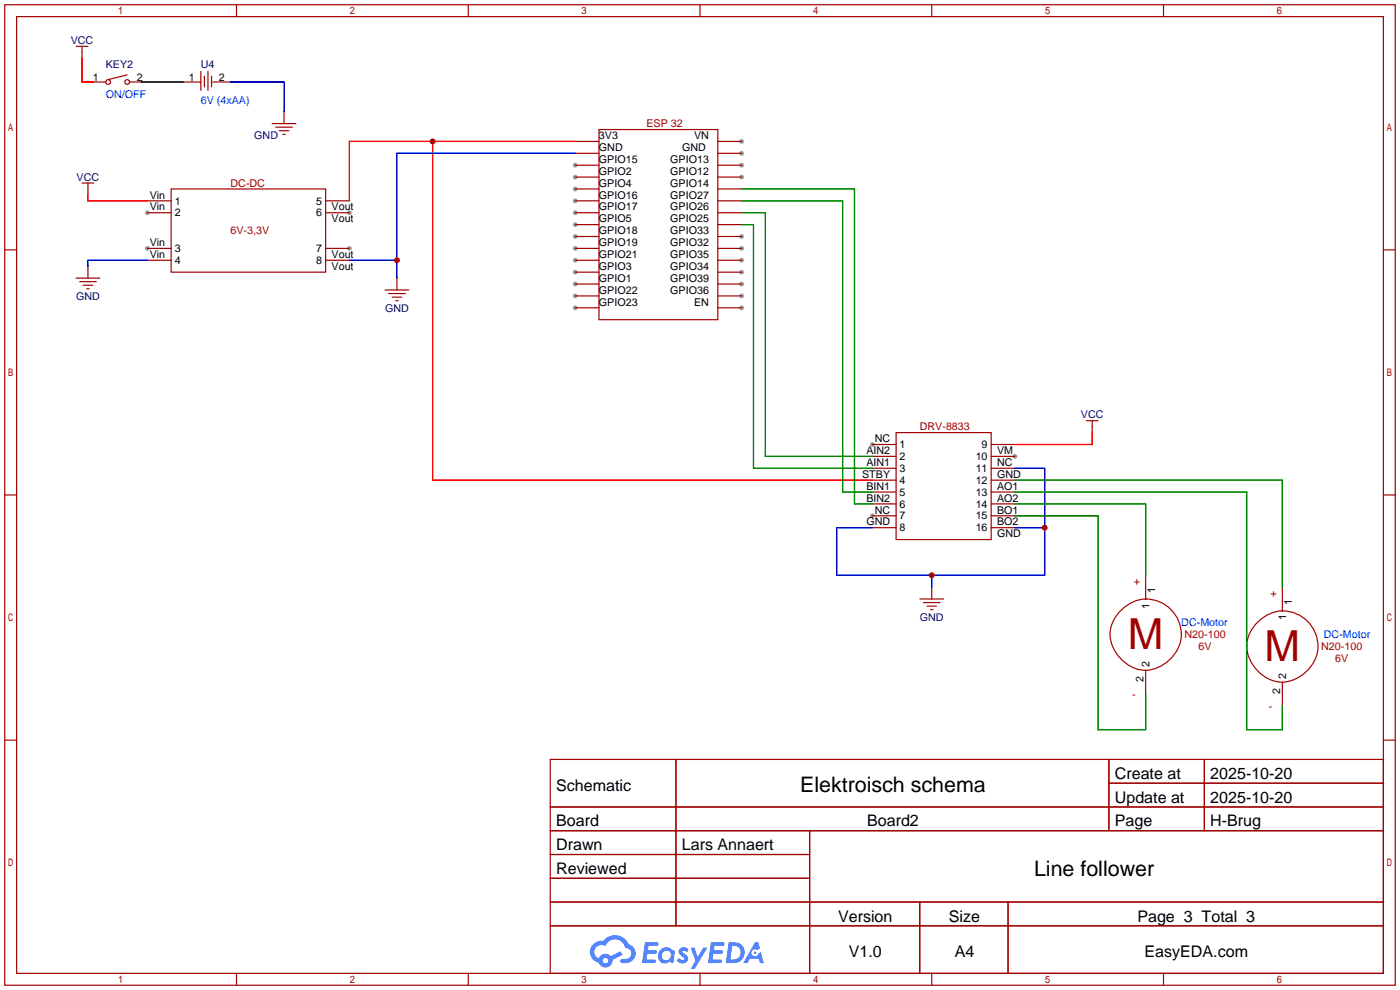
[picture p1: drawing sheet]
<svg xmlns="http://www.w3.org/2000/svg" width="299mm" height="212mm" viewBox="0 0 299 212" stroke-linecap="round" stroke-linejoin="round" font-family="sans-serif">
<g fill="#999">
<circle cx="122.9" cy="35.3" r=".51"/>
<circle cx="122.9" cy="37.8" r=".51"/>
<circle cx="122.9" cy="40.4" r=".51"/>
<circle cx="122.9" cy="42.9" r=".51"/>
<circle cx="122.9" cy="45.5" r=".51"/>
<circle cx="122.9" cy="48" r=".51"/>
<circle cx="122.9" cy="50.5" r=".51"/>
<circle cx="122.9" cy="53.1" r=".51"/>
<circle cx="122.9" cy="55.6" r=".51"/>
<circle cx="122.9" cy="58.2" r=".51"/>
<circle cx="122.9" cy="60.7" r=".51"/>
<circle cx="122.9" cy="63.2" r=".51"/>
<circle cx="122.9" cy="65.8" r=".51"/>
<circle cx="158.5" cy="30.2" r=".51"/>
<circle cx="158.5" cy="32.8" r=".51"/>
<circle cx="158.5" cy="35.3" r=".51"/>
<circle cx="158.5" cy="37.8" r=".51"/>
<circle cx="158.5" cy="50.5" r=".51"/>
<circle cx="158.5" cy="53.1" r=".51"/>
<circle cx="158.5" cy="55.6" r=".51"/>
<circle cx="158.5" cy="58.2" r=".51"/>
<circle cx="158.5" cy="60.7" r=".51"/>
<circle cx="158.5" cy="63.2" r=".51"/>
<circle cx="158.5" cy="65.8" r=".51"/>
<circle cx="31.5" cy="45.5" r=".51"/>
<circle cx="31.5" cy="53.1" r=".51"/>
<circle cx="74.7" cy="45.5" r=".51"/>
<circle cx="74.7" cy="53.1" r=".51"/>
<circle cx="186.4" cy="95" r=".51"/>
<circle cx="186.4" cy="110.2" r=".51"/>
<circle cx="216.9" cy="97.5" r=".51"/>
</g>
<g fill="none" stroke="#a10000" stroke-width=".25">
<path d="M1 1h297.2v209.6h-297.2zM3.6 3.6h292.1v204.4h-292.1zM50.5 1v2.6M100.1 1v2.6M149.6 1v2.6M199.1 1v2.6M248.7 1v2.6M1 53.4h2.6M295.7 53.4h2.5M1 105.8h2.6M295.7 105.8h2.5M1 158.2h2.6"/>
<path d="M295.7 158.2h2.5M117.6 162.3h178.1v45.7h-178.1zM117.6 172.5h178.1M117.6 177.5h178.1M144.5 162.3v35.6M173 177.5v30.5M237 162.3v15.2M237 167.4h58.7M257.4 162.3v15.2M117.6 182.6h55.4M117.6 192.8h178.1M117.6 187.7h55.4"/>
<path d="M117.6 197.9h178.1M196.6 192.8v15.2M215.4 192.8v15.2M50.5 208v2.6M100.1 208v2.6M149.6 208v2.6M199.1 208v2.6M248.7 208v2.6"/>
</g>
<g fill="#5487ff">
<path d="M145.3 202.7a1.3 1.3 0 0 1 1.9 .3l-.4 .6a.54 .54 0 0 0-.9-.2l.1 .2a1.34 1.34 0 0 1 .9 1.8 1.47 1.47 0 0 1-2.3-.1l.5-.6 .8 .5a.31 .31 0 0 0 .4-.3 .31 .31 0 0 0-.3-.4 1.12 1.12 0 0 1-.7-1.8z"/>
<path d="M147.6 202.5h.9l.6 2 1.2-2h.9l-2.7 4.6h-.9l1-1.7z"/>
<path d="M137.8 201.4h1.7a1.31 1.31 0 0 1 1.2 .2 .4 .4 0 0 1-.3 .5l-1.8 .1-.1 .9h1.6a.4 .4 0 0 1 .4 .4 .4 .4 0 0 1-.5 .4h-1.6l-.2 1.2h1.4a.46 .46 0 0 1 .5 0 .46 .46 0 0 1 .1 .5l-.4 .2h-2.6z"/>
<path d="M151.9 201.4h1.7a1.32 1.32 0 0 1 1.2 .2 .39 .39 0 0 1-.3 .5l-1.8 .1-.1 .9h1.6a.4 .4 0 0 1 .4 .4 .4 .4 0 0 1-.4 .4h-1.7l-.2 1.2h1.4a.46 .46 0 0 1 .5 0 .46 .46 0 0 1 .1 .5l-.4 .2h-2.6z"/>
<path d="M161.3 201.4h.8l.3 1.3-.6 .4a.75 .75 0 0 0-1.1 .3 .75 .75 0 0 0 .5 1 .75 .75 0 0 0 .9-.7l.5-.2 .6 2.3h-.8l-.3-.9h-1.8l-.5 .9h-1z"/>
<path d="M155.7 201.4l-.6 4.4h1.5a2.27 2.27 0 0 0 2.6-2.2 2.27 2.27 0 0 0-2.7-2.2zM156.5 202.1a1.5 1.5 0 0 1 1.8 1.6 1.5 1.5 0 0 1-1.9 1.4h-.3z"/>
<path d="M141.2 203a1.6 1.6 0 0 0-.3 2.3 1.6 1.6 0 0 0 2.3 .2l.7 .3 .3-2.4-.1-.3-.5-.1a1.58 1.58 0 0 0-2.4 0zM141.8 203.5a.98 .98 0 0 1 1.6 .4 .98 .98 0 0 1-1.1 1.3 .94 .94 0 0 1-.9-.7 .94 .94 0 0 1 .4-1z"/>
<path d="M126.8 201.8a2.37 2.37 0 0 0 1.1 4 1.54 1.54 0 0 0 1.8 1 1.54 1.54 0 0 0 1.2-1.6l2.2-1.1-.5-.8-2 1a1.57 1.57 0 0 0-2.7 .5 1.5 1.5 0 0 1-.7-2.1 1.5 1.5 0 0 1 2.2-.5 2.23 2.23 0 0 1 2.3-1.4 2.23 2.23 0 0 1 2 1.8 1.16 1.16 0 0 1 1.2 1.1 1.16 1.16 0 0 1-1.1 1.2h-.7a.47 .47 0 0 0-.5 .4 .47 .47 0 0 0 .4 .5 2.17 2.17 0 0 0 2.5-.9 2.17 2.17 0 0 0-.3-2.7l-.8-.4a3.2 3.2 0 0 0-5.5-.7l-1.1 .1zM128.8 205.3a.6 .6 0 0 1 1.2 0 .6 .6 0 0 1-1.2 0z"/>
<circle cx="161.4" cy="203.6" r=".28"/>
</g>
<g fill="none" stroke="#a10000" stroke-width=".25">
<path d="M16.3 9.9h2.5M17.5 9.9v2.5M20.1 17.5h2.5M27.2 16l-4.1 1M27.7 17.5h2.5M39.1 17.5h3.8M42.9 15.2v4.1M43.7 16.3v2.2M44.4 15.2v4.1M45.2 16.3v2.2M45.5 17.5h3.8M17.5 39.1h2.6"/>
<path d="M18.8 39.1v2.6M58.2 26.4h5M58.9 27.2h3.6M59.7 27.9h2M60.5 28.7h.5M60.7 23.9v2.5M122.9 30.2h5.1M122.9 32.8h5.1M122.9 35.3h5.1M122.9 37.8h5.1M128 27.7h25.4v40.6h-25.4zM153.4 30.2h5.1"/>
<path d="M153.4 32.8h5.1M153.4 35.3h5.1M153.4 37.8h5.1M16.3 59.4h5M18.8 56.9v2.5M31.5 42.9h5.1M31.5 45.5h5.1M31.5 53.1h5.1M31.5 55.6h5.1M36.6 40.4h33v17.8h-33zM69.6 42.9h5.1M69.6 45.5h5.1"/>
<path d="M69.6 53.1h5.1M69.6 55.6h5.1M84.8 59.4v2.6M122.9 40.4h5.1M122.9 42.9h5.1M122.9 45.5h5.1M122.9 48h5.1M122.9 50.5h5.1M122.9 53.1h5.1M122.9 55.6h5.1M122.9 58.2h5.1M153.4 40.4h5.1"/>
<path d="M153.4 42.9h5.1M153.4 45.5h5.1M153.4 48h5.1M153.4 50.5h5.1M153.4 53.1h5.1M153.4 55.6h5.1M153.4 58.2h5.1M17 60.2h3.6M17.8 61h2M18.5 61.7h.5M82.3 62h5.1M83.1 62.7h3.5"/>
<path d="M83.8 63.5h2.1M84.6 64.3h.5M122.9 60.7h5.1M122.9 63.2h5.1M122.9 65.8h5.1M153.4 60.7h5.1M153.4 63.2h5.1M153.4 65.8h5.1M186.4 95h5.1M186.4 97.5h5.1M191.5 92.5h20.3v22.8h-20.3zM211.8 95h5.1"/>
<path d="M211.8 97.5h5.1M232.2 89.9h2.5M233.4 89.9v2.6M186.4 100.1h5.1M186.4 102.6h5.1M186.4 105.2h5.1M186.4 107.7h5.1M186.4 110.2h5.1M186.4 112.8h5.1M211.8 100.1h5.1M211.8 102.6h5.1M211.8 105.2h5.1"/>
<path d="M211.8 107.7h5.1M211.8 110.2h5.1M211.8 112.8h5.1M196.6 128h5.1M197.4 128.8h3.5M198.1 129.5h2.1M198.9 130.3h.5M199.1 125.5v2.5M239.4 130.6a7.5 7.5 0 0 1 11.4 .2 7.5 7.5 0 0 1-2.1 11.2 6.9 6.9 0 0 1-9.6-1.7 6.9 6.9 0 0 1 .3-9.7zM244.9 122.9v5.1M268.6 133.2a7.5 7.5 0 0 1 11.4 .2 7.5 7.5 0 0 1-2.1 11.2 6.9 6.9 0 0 1-9.6-1.7 6.9 6.9 0 0 1 .3-9.7zM274.1 125.5v5.1"/>
<path d="M244.9 143.3v5M274.1 145.8v5.1"/>
<circle cx="23.1" cy="17.5" r=".51"/>
<circle cx="27.2" cy="17.5" r=".51"/>
</g>
<path d="M17.5 12.4v5.1h2.6M92.5 30.2v72.4h93.9M122.9 30.2h-48.2v12.7M18.8 41.7v1.2h12.7M233.4 92.5v2.5h-16.5" fill="none" stroke="#f00" stroke-width=".25"/>
<path d="M30.2 17.5h8.9" fill="none" stroke="#000" stroke-width=".25"/>
<path d="M49.3 17.5h11.4v6.4M122.9 32.8h-38.1v26.6M31.5 55.6h-12.7v1.3M74.7 55.6h10.1M216.9 100.1h6.4v22.8h-44.5v-10.1h7.6M216.9 112.8h6.4M199.1 122.9v2.6" fill="none" stroke="#00f" stroke-width=".25"/>
<path d="M158.5 48h2.5v52.1h25.4M158.5 45.5h5.1v52h22.8M158.5 42.9h21.6v62.3h6.3M158.5 40.4h24.1v67.3h3.8M216.9 105.2h49.5v50.8h7.7v-5.1M216.9 107.7h28v15.2M216.9 102.6h57.2v22.9M216.9 110.2h17.8v45.8h10.2v-7.7" fill="none" stroke="#008700" stroke-width=".25"/>
<g fill="#c00">
<circle cx="223.3" cy="112.8" r=".63"/>
<circle cx="199.1" cy="122.9" r=".63"/>
<circle cx="92.5" cy="30.2" r=".63"/>
<circle cx="84.8" cy="55.6" r=".63"/>
</g>
<g font-size="9.1" fill="#a00000">
<text x="241" y="138.8">M</text>
<text x="270.3" y="141.3">M</text>
</g>
<g font-size="4.6">
<text x="171" y="169.3">Elektroisch schema</text>
<text x="221" y="187.1">Line follower</text>
</g>
<g font-size="3.4">
<text x="238.3" y="166.5">Create at</text>
<text x="258.7" y="166.5">2025-10-20</text>
<text x="118.9" y="169">Schematic</text>
<text x="238.3" y="171.6">Update at</text>
<text x="258.7" y="171.6">2025-10-20</text>
<text x="118.9" y="176.6">Board</text>
<text x="185.3" y="176.6">Board2</text>
<text x="238.3" y="176.6">Page</text>
<text x="258.7" y="176.6">H-Brug</text>
<text x="118.9" y="181.7">Drawn</text>
<text x="145.7" y="181.7">Lars Annaert</text>
<text x="118.9" y="186.8">Reviewed</text>
<text x="179.1" y="197">Version</text>
<text x="202.8" y="197">Size</text>
<text x="243.1" y="197">Page 3 Total 3</text>
<text x="181.4" y="204.6">V1.0</text>
<text x="204" y="204.6">A4</text>
<text x="244.6" y="204.6">EasyEDA.com</text>
</g>
<g font-size="2.3" fill="#000080">
<text x="15.1" y="9.4">VCC</text>
<text x="22.6" y="14.5">KEY2</text>
<text x="42.9" y="14.5">U4</text>
<text x="54.4" y="29.7">GND</text>
<text x="16.4" y="38.6">VCC</text>
<text x="16.3" y="64">GND</text>
<text x="82.3" y="66.6">GND</text>
<text x="231" y="89.4">VCC</text>
<text x="196.6" y="132.6">GND</text>
</g>
<g font-size="2.3">
<text x="19.8" y="17.3">1</text>
<text x="29.2" y="17.3">2</text>
<text x="40.4" y="17.3">1</text>
<text x="46.7" y="17.3">2</text>
<text x="128" y="29.7">3V3</text>
<text x="148.3" y="29.7">VN</text>
<text x="128" y="32.3">GND</text>
<text x="128" y="34.8">GPIO15</text>
<text x="143.3" y="34.8">GPIO13</text>
<text x="145.8" y="32.3">GND</text>
<text x="128" y="37.4">GPIO2</text>
<text x="128" y="39.9">GPIO4</text>
<text x="143.3" y="37.4">GPIO12</text>
<text x="143.3" y="39.9">GPIO14</text>
<text x="32" y="42.4">Vin</text>
<text x="32" y="45">Vin</text>
<text x="37.3" y="43.7">1</text>
<text x="37.3" y="46.3">2</text>
<text x="67.6" y="43.7">5</text>
<text x="67.6" y="46.3">6</text>
<text x="70.9" y="45">Vout</text>
<text x="70.9" y="47.5">Vout</text>
<text x="128" y="42.4">GPIO16</text>
<text x="128" y="45">GPIO17</text>
<text x="128" y="47.5">GPIO5</text>
<text x="143.3" y="42.4">GPIO27</text>
<text x="143.3" y="45">GPIO26</text>
<text x="143.3" y="47.5">GPIO25</text>
<text x="32" y="52.6">Vin</text>
<text x="37.3" y="53.9">3</text>
<text x="67.6" y="53.9">7</text>
<text x="128" y="50.1">GPIO18</text>
<text x="128" y="52.6">GPIO19</text>
<text x="143.3" y="50.1">GPIO33</text>
<text x="143.3" y="52.6">GPIO32</text>
<text x="32" y="55.1">Vin</text>
<text x="37.3" y="56.4">4</text>
<text x="67.6" y="56.4">8</text>
<text x="70.9" y="55.1">Vout</text>
<text x="70.9" y="57.7">Vout</text>
<text x="128" y="55.1">GPIO21</text>
<text x="128" y="57.7">GPIO3</text>
<text x="143.3" y="55.1">GPIO35</text>
<text x="143.3" y="57.7">GPIO34</text>
<text x="128" y="60.2">GPIO1</text>
<text x="128" y="62.8">GPIO22</text>
<text x="128" y="65.3">GPIO23</text>
<text x="143.3" y="60.2">GPIO39</text>
<text x="143.3" y="62.8">GPIO36</text>
<text x="148.3" y="65.3">EN</text>
<text x="186.9" y="94.5">NC</text>
<text x="192.3" y="95.8">1</text>
<text x="209.8" y="95.8">9</text>
<text x="185.2" y="97.1">AIN2</text>
<text x="185.2" y="99.6">AIN1</text>
<text x="192.3" y="98.3">2</text>
<text x="192.3" y="100.9">3</text>
<text x="208.5" y="98.3">10</text>
<text x="208.5" y="100.9">11</text>
<text x="213.1" y="97.1">VM</text>
<text x="213.1" y="99.6">NC</text>
<text x="184.3" y="102.1">STBY</text>
<text x="185.2" y="104.7">BIN1</text>
<text x="185.2" y="107.2">BIN2</text>
<text x="192.3" y="103.4">4</text>
<text x="192.3" y="105.9">5</text>
<text x="208.5" y="103.4">12</text>
<text x="208.5" y="105.9">13</text>
<text x="213.1" y="102.1">GND</text>
<text x="213.1" y="104.7">AO1</text>
<text x="213.1" y="107.2">AO2</text>
<text x="185.2" y="112.3">GND</text>
<text x="186.9" y="109.8">NC</text>
<text x="192.3" y="108.5">6</text>
<text x="192.3" y="111">7</text>
<text x="192.3" y="113.6">8</text>
<text x="208.5" y="108.5">14</text>
<text x="208.5" y="111">15</text>
<text x="208.5" y="113.6">16</text>
<text x="213.1" y="109.8">BO1</text>
<text x="213.1" y="112.3">BO2</text>
<text x="213.1" y="114.8">GND</text>
<text x="245.6" y="130.1" transform="rotate(-90 245.6 130.1)">1</text>
<text x="246.9" y="126.7" transform="rotate(-90 246.9 126.7)">1</text>
<text x="276.1" y="129.3" transform="rotate(-90 276.1 129.3)">1</text>
<text x="274.9" y="132.6" transform="rotate(-90 274.9 132.6)">1</text>
<text x="245.6" y="142.5" transform="rotate(-90 245.6 142.5)">2</text>
<text x="244.4" y="145.8" transform="rotate(-90 244.4 145.8)">2</text>
<text x="273.6" y="148.3" transform="rotate(-90 273.6 148.3)">2</text>
<text x="274.9" y="145" transform="rotate(-90 274.9 145)">2</text>
</g>
<g font-size="2.3" fill="#00f">
<text x="22.6" y="20.9">ON/OFF</text>
<text x="42.9" y="22.1">6V (4xAA)</text>
<text x="252.5" y="133.9">DC-Motor</text>
<text x="283" y="136.4">DC-Motor</text>
</g>
<g font-size="2.3" fill="#a00000">
<text x="138.2" y="27.2">ESP 32</text>
<text x="49.3" y="39.9">DC-DC</text>
<text x="49.3" y="50.1">6V-3,3V</text>
<text x="196.6" y="92">DRV-8833</text>
<text x="242.3" y="125">+</text>
<text x="271.5" y="127.5">+</text>
<text x="253.2" y="136.4">N20-100</text>
<text x="256.2" y="139">6V</text>
<text x="282.4" y="139">N20-100</text>
<text x="285.4" y="141.5">6V</text>
<text x="241.9" y="149.1">-</text>
<text x="271.1" y="151.7">-</text>
</g>
</svg>
